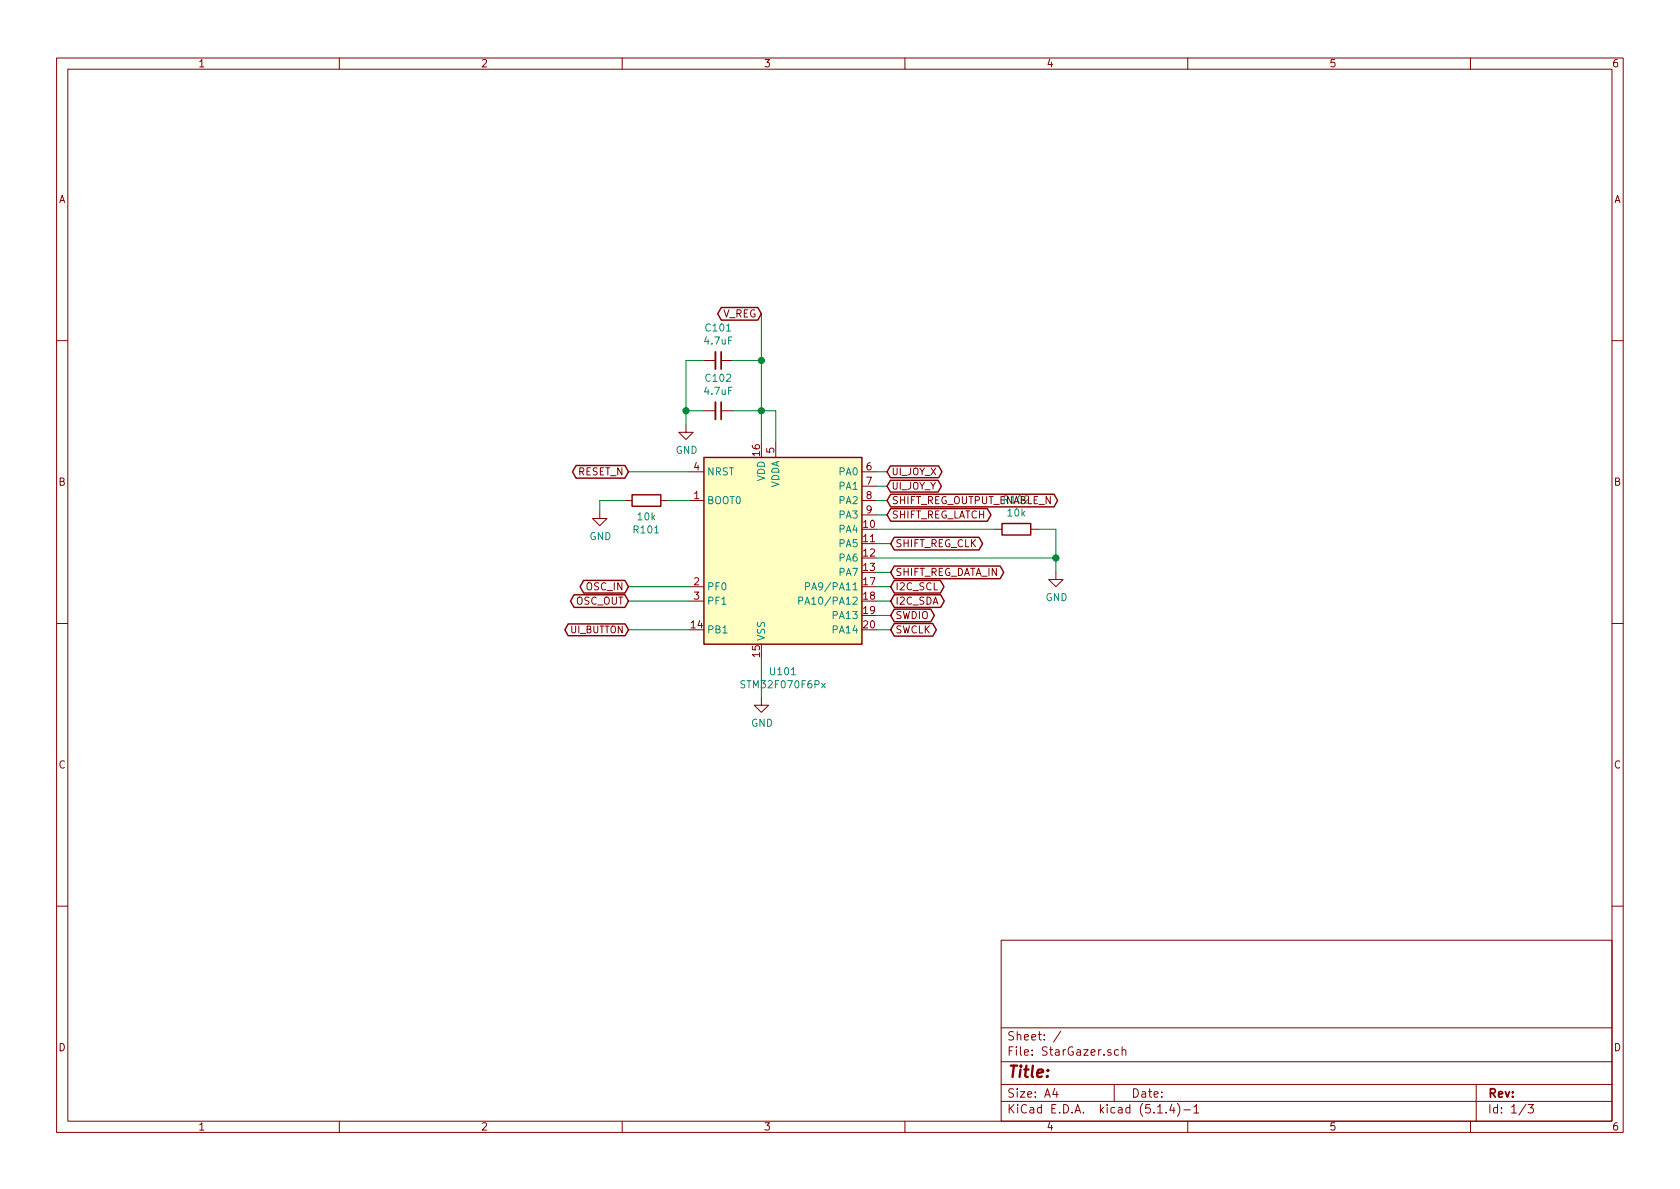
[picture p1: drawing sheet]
EESchema Schematic File Version 4
LIBS:StarGazer-cache
EELAYER 30 0
EELAYER END
$Descr A4 11693 8268
encoding utf-8
Sheet 1 3
Title ""
Date ""
Rev ""
Comp ""
Comment1 ""
Comment2 ""
Comment3 ""
Comment4 ""
$EndDescr
Wire Wire Line
	4800 4075 4375 4075
Wire Wire Line
	4800 4175 4375 4175
Text GLabel 4375 4075 0    50   BiDi ~ 0
OSC_IN
Text GLabel 4375 4175 0    50   BiDi ~ 0
OSC_OUT
$Comp
L power:GND #PWR0103
U 1 1
P 5300 4850
F 0 "#PWR0103" H 5300 4600 50  0001 C CNN
F 1 "GND" H 5305 4677 50  0000 C CNN
F 2 "" H 5300 4850 50  0001 C CNN
F 3 "" H 5300 4850 50  0001 C CNN
	1    5300 4850
	1    0    0    -1  
$EndComp
Wire Wire Line
	5300 4575 5300 4850
Wire Wire Line
	6100 3975 6200 3975
Text GLabel 6200 4275 2    50   BiDi ~ 0
SWDIO
Text GLabel 6200 4375 2    50   BiDi ~ 0
SWCLK
Wire Wire Line
	6100 4375 6200 4375
Wire Wire Line
	6100 4275 6200 4275
Text GLabel 6200 4175 2    50   BiDi ~ 0
I2C_SDA
Text GLabel 6200 4075 2    50   BiDi ~ 0
I2C_SCL
Wire Wire Line
	6100 4175 6200 4175
Wire Wire Line
	6100 4075 6200 4075
Wire Wire Line
	4800 3275 4375 3275
Text GLabel 4375 3275 0    50   BiDi ~ 0
RESET_N
$Comp
L MCU_ST_STM32F0:STM32F070F6Px U101
U 1 1
P 5500 3775
F 0 "U101" H 5450 2886 50  0000 C CNN
F 1 "STM32F070F6Px" H 5450 2795 50  0000 C CNN
F 2 "Package_SO:TSSOP-20_4.4x6.5mm_P0.65mm" H 4900 3075 50  0001 R CNN
F 3 "http://www.st.com/st-web-ui/static/active/en/resource/technical/document/datasheet/DM00141386.pdf" H 5500 3775 50  0001 C CNN
F 4 "Cortex M0 48MHz" H 5500 3775 50  0001 C CNN "part_details"
F 5 "STM32F070F6P6TR" H 5500 3775 50  0001 C CNN "part_name"
F 6 "https://www.digikey.com/product-detail/en/stmicroelectronics/STM32F070F6P6TR/497-17354-1-ND/8024125" H 5500 3775 50  0001 C CNN "part_url"
	1    5500 3775
	1    0    0    -1  
$EndComp
Wire Wire Line
	4650 3475 4800 3475
$Comp
L Device:R R101
U 1 1
P 4500 3475
F 0 "R101" V 4293 3475 50  0000 C CNN
F 1 "10k" V 4384 3475 50  0000 C CNN
F 2 "Resistor_SMD:R_1206_3216Metric_Pad1.42x1.75mm_HandSolder" V 4430 3475 50  0001 C CNN
F 3 "~" H 4500 3475 50  0001 C CNN
F 4 "" H 4500 3475 50  0001 C CNN "Name"
F 5 "" H 4500 3475 50  0001 C CNN "part_details"
F 6 "Resistor - Pull Up" H 4500 3475 50  0001 C CNN "part_name"
F 7 "https://www.digikey.com/product-detail/en/yageo/RC1206JR-0710KL/311-10KERCT-ND/732156" H 4500 3475 50  0001 C CNN "part_url"
	1    4500 3475
	0    -1   -1   0   
$EndComp
Wire Wire Line
	4175 3475 4350 3475
Wire Wire Line
	4175 3475 4175 3550
$Comp
L power:GND #PWR0101
U 1 1
P 4175 3550
F 0 "#PWR0101" H 4175 3300 50  0001 C CNN
F 1 "GND" H 4180 3377 50  0000 C CNN
F 2 "" H 4175 3550 50  0001 C CNN
F 3 "" H 4175 3550 50  0001 C CNN
	1    4175 3550
	1    0    0    -1  
$EndComp
Text GLabel 5300 2175 0    51   BiDi ~ 0
V_REG
$Comp
L Device:C_Small C101
U 1 1
P 5000 2500
F 0 "C101" V 4771 2500 50  0000 C CNN
F 1 "4.7uF" V 4862 2500 50  0000 C CNN
F 2 "Capacitor_SMD:C_0805_2012Metric_Pad1.15x1.40mm_HandSolder" H 5000 2500 50  0001 C CNN
F 3 "~" H 5000 2500 50  0001 C CNN
F 4 "" V 5000 2500 50  0001 C CNN "TestField"
F 5 "https://www.digikey.com/product-detail/en/w%C3%BCrth-elektronik/885012107009/732-7619-1-ND/5454246" H 5000 2500 50  0001 C CNN "part_url"
F 6 "Capactitor - Bypass" H 5000 2500 50  0001 C CNN "part_name"
	1    5000 2500
	0    1    1    0   
$EndComp
$Comp
L Device:C_Small C102
U 1 1
P 5000 2850
F 0 "C102" V 4771 2850 50  0000 C CNN
F 1 "4.7uF" V 4862 2850 50  0000 C CNN
F 2 "Capacitor_SMD:C_0805_2012Metric_Pad1.15x1.40mm_HandSolder" H 5000 2850 50  0001 C CNN
F 3 "~" H 5000 2850 50  0001 C CNN
F 4 "https://www.digikey.com/product-detail/en/w%C3%BCrth-elektronik/885012107009/732-7619-1-ND/5454246" H 5000 2850 50  0001 C CNN "part_url"
F 5 "Capactitor - Bypass" H 5000 2850 50  0001 C CNN "part_name"
	1    5000 2850
	0    1    1    0   
$EndComp
Wire Wire Line
	5300 2175 5300 2500
Wire Wire Line
	5100 2850 5300 2850
Connection ~ 5300 2850
Wire Wire Line
	5100 2500 5300 2500
Connection ~ 5300 2500
Wire Wire Line
	5300 2500 5300 2850
Wire Wire Line
	4900 2500 4775 2500
Wire Wire Line
	4775 2500 4775 2850
Wire Wire Line
	4900 2850 4775 2850
Connection ~ 4775 2850
Wire Wire Line
	4775 2850 4775 2950
$Comp
L power:GND #PWR0102
U 1 1
P 4775 2950
F 0 "#PWR0102" H 4775 2700 50  0001 C CNN
F 1 "GND" H 4780 2777 50  0000 C CNN
F 2 "" H 4775 2950 50  0001 C CNN
F 3 "" H 4775 2950 50  0001 C CNN
	1    4775 2950
	1    0    0    -1  
$EndComp
Wire Wire Line
	5300 2850 5300 3075
Wire Wire Line
	5300 2850 5400 2850
Wire Wire Line
	5400 2850 5400 3075
Wire Wire Line
	6100 3575 6175 3575
Text GLabel 6175 3575 2    50   BiDi ~ 0
SHIFT_REG_LATCH
$Comp
L power:GND #PWR0104
U 1 1
P 7350 3975
F 0 "#PWR0104" H 7350 3725 50  0001 C CNN
F 1 "GND" H 7355 3802 50  0000 C CNN
F 2 "" H 7350 3975 50  0001 C CNN
F 3 "" H 7350 3975 50  0001 C CNN
	1    7350 3975
	1    0    0    -1  
$EndComp
Wire Wire Line
	7350 3975 7350 3875
Wire Wire Line
	6100 3775 6200 3775
Text GLabel 6200 3775 2    50   BiDi ~ 0
SHIFT_REG_CLK
Text GLabel 6200 3975 2    50   BiDi ~ 0
SHIFT_REG_DATA_IN
Wire Wire Line
	7350 3675 7225 3675
Wire Wire Line
	6925 3675 6100 3675
$Comp
L Device:R R102
U 1 1
P 7075 3675
F 0 "R102" V 6868 3675 50  0000 C CNN
F 1 "10k" V 6959 3675 50  0000 C CNN
F 2 "Resistor_SMD:R_1206_3216Metric_Pad1.42x1.75mm_HandSolder" V 7005 3675 50  0001 C CNN
F 3 "~" H 7075 3675 50  0001 C CNN
F 4 "" H 7075 3675 50  0001 C CNN "Name"
F 5 "" H 7075 3675 50  0001 C CNN "part_details"
F 6 "Resistor - Pull Up" H 7075 3675 50  0001 C CNN "part_name"
F 7 "https://www.digikey.com/product-detail/en/yageo/RC1206JR-0710KL/311-10KERCT-ND/732156" H 7075 3675 50  0001 C CNN "part_url"
	1    7075 3675
	0    1    1    0   
$EndComp
Wire Wire Line
	6100 3375 6175 3375
Text GLabel 4375 4375 0    47   BiDi ~ 0
UI_BUTTON
Text GLabel 6175 3275 2    47   BiDi ~ 0
UI_JOY_X
Text GLabel 6175 3375 2    47   BiDi ~ 0
UI_JOY_Y
Wire Wire Line
	4375 4375 4800 4375
Wire Wire Line
	6100 3475 6175 3475
$Sheet
S -13400 250  10700 7900
U 5F580D08
F0 "Schematic_Test_Power" 50
F1 "Schematic_Test_Power.sch" 50
$EndSheet
$Sheet
S 12400 -100 10850 9900
U 5F580392
F0 "Schematic_Test_Digital" 50
F1 "Schematic_Test_Digital.sch" 50
$EndSheet
Text GLabel 6175 3475 2    50   BiDi ~ 0
SHIFT_REG_OUTPUT_ENABLE_N
Wire Wire Line
	6100 3275 6175 3275
Wire Wire Line
	6100 3875 7350 3875
Connection ~ 7350 3875
Wire Wire Line
	7350 3875 7350 3675
$EndSCHEMATC
